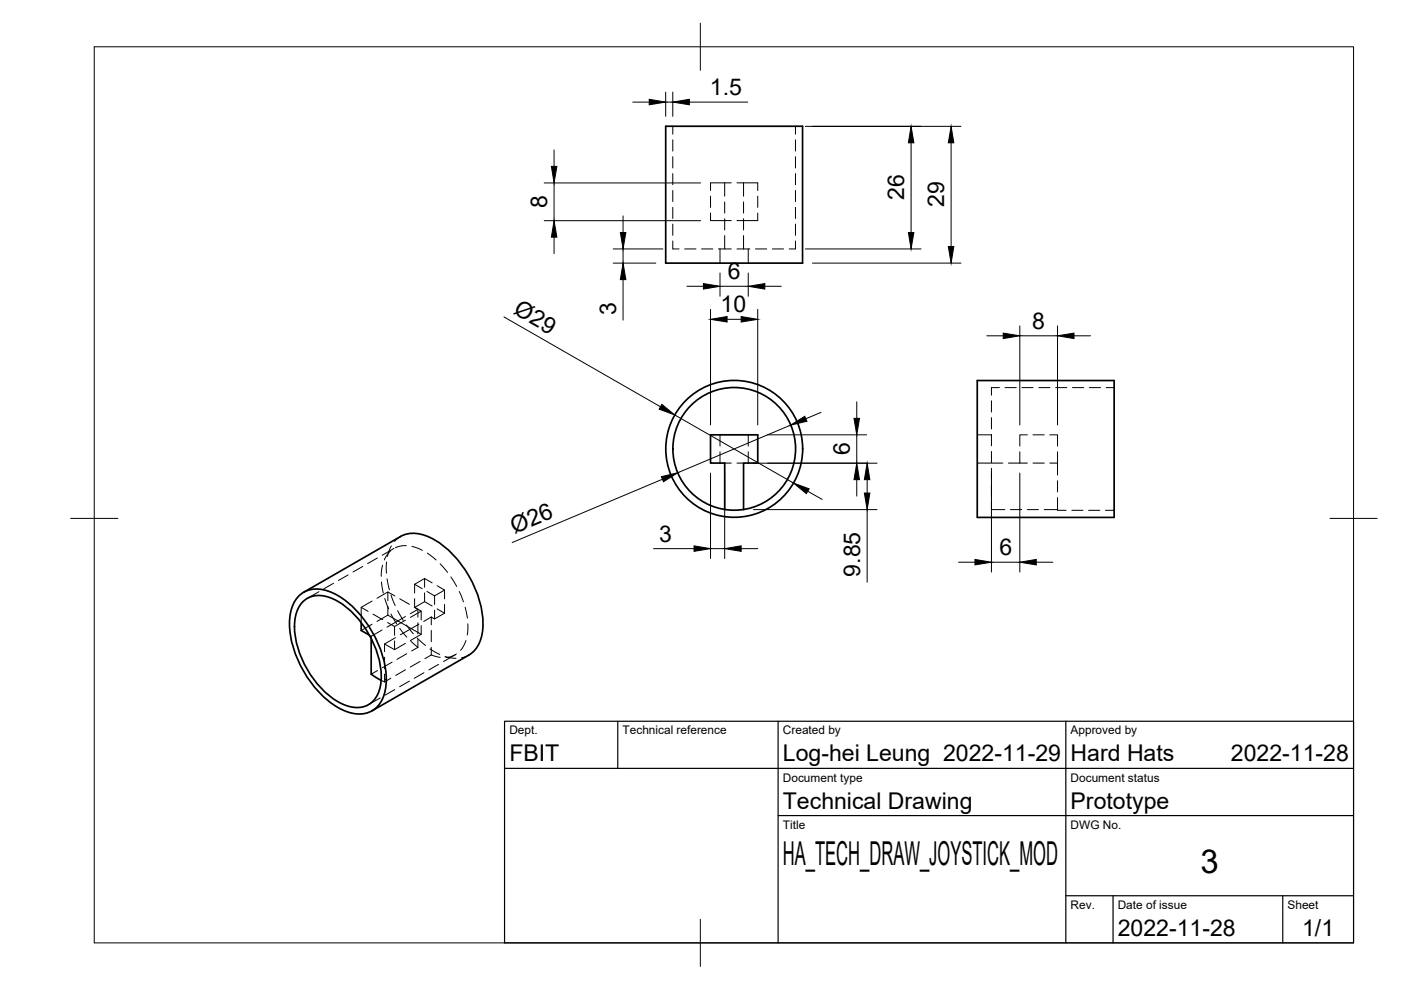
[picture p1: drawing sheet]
<svg xmlns="http://www.w3.org/2000/svg" width="297mm" height="210mm" viewBox="0 0 297 210" stroke-linecap="round" stroke-linejoin="round" font-family="sans-serif">
<!-- layer: Visible -->
<g fill="none" stroke="#000" stroke-width=".36">
<path d="M141.1 26.8h29.1v29h-29.1zM207.2 80.7h29v29h-29zM153.6 108v-9.8h-3v-6h10.1v6h-3.1v9.8M63.2 126.5a5.9 5.9 0 0 1 7.2-.9 21.8 21.8 0 0 1 10.6 13 14.6 14.6 0 0 1 .2 9.3 5.4 5.4 0 0 1-7 3.2 18.9 18.9 0 0 1-10.2-9.4 18.5 18.5 0 0 1-2.3-12.2l.4-1.2zM64.1 127.7a5.3 5.3 0 0 1 6.4-.8 19.8 19.8 0 0 1 10.1 14 9.3 9.3 0 0 1-1.4 7.7 5.3 5.3 0 0 1-6.4 .8 19.8 19.8 0 0 1-10.1-14 9.3 9.3 0 0 1 1.4-7.7zM64.4 125.6l20.5-11.8a7.1 7.1 0 0 1 7.3 .7 22.6 22.6 0 0 1 10.2 17.8 7.5 7.5 0 0 1-3 6.6l-20.5 11.8M76.6 132v1.7l1.7 1M78.7 135.4v7.5l2.1 1.3"/>
<circle cx="155.7" cy="95.2" r="14.5"/>
<circle cx="155.7" cy="95.2" r="13"/>
</g>
<!-- layer: Hidden -->
<g fill="none" stroke="#000" stroke-width=".21">
<path d="M142.6 26.8v1.7M142.6 29.6v2.4M142.6 33.2v2.4M142.6 36.8v2.4M153.6 38.8h1.4M153.6 38.8h-3v1.6M153.6 38.8v2.8M156.3 38.8h1.3M157.6 38.8h3.1v1.6M157.6 38.8v2.8M168.7 26.8v1.7M168.7 29.6v2.4"/>
<path d="M168.7 33.2v2.4M168.7 36.8v2.4M142.6 51.1v1.7h1.4M142.6 40.4v2.3M142.6 44v2.3M142.6 47.5v2.4M145.2 52.8h2.4M148.7 52.8h2.4M150.6 41.6v2.4M150.6 45.2v1.6h4.4M152.3 52.8h2.7M152.7 52.8v3"/>
<path d="M153.6 42.8v2.4M153.6 46.4v2.4M153.6 49.9v2.9M156.3 52.8h1.3M157.6 52.8h1.4M157.6 42.8v2.4M157.6 46.4v2.4M157.6 49.9v2.9M158.6 52.8v3M160.2 52.8h2.4M160.7 45.2v1.6h-4.4M160.7 41.6v2.4"/>
<path d="M163.7 52.8h2.4M168.7 51.1v1.7h-1.4M168.7 40.4v2.3M168.7 44v2.3M168.7 47.5v2.4M152.7 92.2v2.4M152.7 95.8v2.4M153.6 98.2h1.4M156.3 98.2h1.3M158.6 92.2v2.4M158.6 95.8v2.4M207.2 98.2h5.4"/>
<path d="M207.2 92.2h3M210.2 99.3v2.4M210.2 95.7v2.4M210.2 92.1v2.4M210.2 88.6v2.3M210.2 85v2.4M211.9 82.2h-1.7v1.6M213.1 82.2h2.4M213.8 98.2h4M216.2 95.8v2.4M216.7 82.2h2.3M217.8 92.2h-1.6v2.4"/>
<path d="M219 98.2h2.4M219 92.2h2.4M220.2 82.2h2.4M222.6 92.2h1.6v2.4M223.8 82.2h2.4M224.2 95.8v2.4h-1.6M224.2 98.2v2.5M227.4 82.2h2.4M230.9 82.2h2.4M234.5 82.2h1.7M80 118.3l-2.1 1.2M81.1 119.8l-.3 2.4"/>
<path d="M82 119.2l-.1 2.3M82.8 116.8l-.9 1-.4 .9M83 115.8l-.9 2.2M83.5 116.3l-2.5 1.4M84.9 113.8l-1.2 1M86.1 115.7l-1.3 .1-1 .3M87.3 115.9l2.3 .8M90.6 117.3l1.9 1.4M93.3 119.5l1.6 1.9M210.2 106.4v1.6h2.8M210.2 102.9v2.3M214.2 108h2.4"/>
<path d="M217.8 108h2.4M221.4 108h2.8M224.2 108v.2h1.8M224.2 101.9v2.4M224.2 105.5v2.5M227.2 108.2h2.4M230.8 108.2h2.4M234.4 108.2h1.8M67.6 125.4l-2.5 1.5M70.7 123.7l-2.1 1.2M73.8 121.9l-2 1.2M76.6 128.8l1.4 .8"/>
<path d="M76.9 120.1l-2.1 1.2M78.3 134.7l.4 .2M78.7 134.9v.5M78.9 127.4l-2.3 1.4v3.2M78.9 132.3l-2.3 1.4M79.1 130.2l2.1 1.2M79.9 126.8l2.3-1.3v1.9M80.9 123.4l.4 2.3M81 133.6l-2.3 1.3M81.5 136.5l2.2 1.2M81.5 136.5v1.7M81.5 139.4v2.3"/>
<path d="M81.6 126.9l.8 2.2M82.1 122.7l.5 2.3M82.2 132l1.5 .8M82.2 130.4l5 2.9 1.6-1M82.2 130.4l-2.3 1.4M82.2 128.6v1.8M82.2 125.5l1.5 .9M82.9 130.2l1.2 2.1M82.9 126.2l.9 2.2M83.7 135.9v1.8M83.8 135.2l-2.3 1.3M84.3 129.5l1.2 2"/>
<path d="M84.8 133.2l1.5 1.9M84.8 127l2 1.1M86 131.5l-2.3 1.3v1.9M86 130.7l-4 2.3M86 136.4l-2.3 1.3M86.2 132.5l1.4 1.9M86.2 138.6l-2 1.2M87 130.9l2.3-1.3v1.8M87.1 135.9l1.5 1.4M87.8 128.7l1.5 .9M87.9 123.9v1.8M87.9 126.9v1.9"/>
<path d="M87.9 123.9l1.6 .9M88.5 135.3l1.7 1.6M88.6 129.2v1.6M88.6 132v2.4M88.6 135.6v1.7M88.6 137.3l-1.3 .7M89.3 134.5l-2.1-1.2-2.3 1.3M89.3 134.5l-2.3 1.3M89.3 132.6v1.9M90 127.6l-2.1 1.2 .7 .4-1.6 .9M90 127.6l1.6 .9M90 125.7v1.9"/>
<path d="M90 122.7l-2.1 1.2M90.5 125.4l1.6 .9M91.2 137.6l2 1.2M91.4 138.9l1.9 .5M91.4 138.9l-1.3 .8M91.4 130.8v1.7M91.4 133.7v2.4M91.4 137.2v1.7M91.4 130.8l-1.6 1M91.6 123.6l-1.6-.9v1.8M92.1 126.3v1.9M92.1 129.4v1.8"/>
<path d="M92.7 129.1l1.6 .9M92.7 124.2l1.6 .9M94.3 130l-2.2 1.2-.7-.4M94.3 125.1l-2.2 1.2M94.3 125.1v1.9M94.3 128.2v1.8M94.3 139.2l1.2 .3 1.2 .1M95.6 122.3l1.2 2M96.5 138.8l-2.5 1.5M96.8 138.7l-1.3 .6-1 .1M97.4 125.4l.9 2.2M98.6 128.7l.5 2.4"/>
<path d="M98.8 135.8l-.5 1.2-.7 .9M99.2 132.3l-.1 2.3M99.4 138.9l-1.5 .6M80 142.2l-1.3 .8M80.6 148l-2.5 1.4M80.8 144.2l.7 .4M81.5 142.9v1.7M82.9 143.8l-1.4 .8M83.1 140.4l-2 1.2M83.7 146.2l-2.1 1.2M86 142l-2.1 1.2M86.8 144.4l-2.1 1.2"/>
<path d="M89.1 140.2l-2.1 1.2M89.9 142.6l-2.1 1.2M93 140.9l-2.1 1.1"/>
</g>
<!-- layer: BORDER -->
<path d="M20 9.9h267v190h-267zM148.5 4.9v10M15 109.9h10M282 109.9h10M148.5 194.9v10" fill="none" stroke="#000" stroke-width=".21"/>
<!-- layer: TITLEBLOCK -->
<path d="M107 152.9h180v47h-180zM131 152.9v10M165 152.9v47M226 152.9v47M107 162.9h180M165 172.9h122M226 189.9h61M236 189.9v10M272 189.9v10" fill="none" stroke="#000" stroke-width=".25"/>
<!-- layer: FD_Dimensions -->
<g fill="none" stroke="#000" stroke-width=".21">
<path d="M141.1 19.5v5.2M142.6 19.5v5.2M115.4 38.8h33.1M117.5 31.8v3.5M117.5 38.8v8M134.2 21.6h3.4M141.1 21.6h1.5M146.2 21.6h12.3M170.8 26.8h33M193.2 30.3v19M201.7 30.3v22M115.4 46.8h33.1"/>
<path d="M117.5 50.3v3.5M130 55.8h9M130 52.8h10.5M132.1 45.8v3.5M132.1 52.8v3M132.1 59.3v8.6M152.7 57.9v4.9M158.6 57.9v4.9M170.8 52.8h24.5M172.3 55.8h31.5M106.8 67.2l33.2 19M145.6 60.7h3.5"/>
<path d="M150.6 65.6v24.5M152.7 60.7h5.9M154.2 67.7h2.9M160.7 65.6v24.5M162.2 60.7h3.5M209.2 71.2h3.5M216.2 69.1v21M216.2 71.2h8M224.2 69.1v21M227.7 71.2h3.5M143.1 88l25.1 14.4M159.7 98.2h26.2"/>
<path d="M162.8 92.2h20.9M167.6 90.1l-23.9 10.1M174.1 87.4l-3.2 1.4M181.7 85.2v3.5M181.7 92.2v6M138.6 116.3h8.6M140.4 101.6l-31.8 13.4M150.6 100.3v18.1M150.6 116.3h3M153.6 100.3v18.1M157.1 116.3h3.6M159.7 108h26.2"/>
<path d="M171.3 104.2l3 1.7M181.7 101.7v3.5M183.9 101.7v2.8M183.9 108v15.5M203.2 119.2h3.5M210.2 100.3v21M210.2 119.2h6M216.2 100.3v21M219.7 119.2h3.5"/>
</g>
<g fill="#000" stroke="#000" stroke-width=".21">
<path d="M116.9 35.3h1.2l-.6 3.5zM137.6 21.1l3.5 .5-3.5 .6zM142.6 21.6l3.6-.5v1.1zM193.2 26.8l.6 3.5h-1.2zM201.7 26.8l.5 3.5h-1.1zM117.5 46.8l.6 3.5h-1.2zM131.5 49.3h1.2l-.6 3.5zM132.1 55.8l.6 3.5h-1.2zM192.6 49.3h1.2l-.6 3.5zM201.1 52.3h1.1l-.5 3.5zM149.1 60.1l3.6 .6-3.6 .6zM150.6 67.7l3.6-.6v1.2z"/>
<path d="M157.1 67.1l3.6 .6-3.6 .6zM158.6 60.7l3.6-.6v1.2zM212.7 70.6l3.5 .6-3.5 .6zM224.2 71.2l3.5-.6v1.2zM140.3 85.7l2.8 2.3-3.4-1.2zM167.6 90.1l3-1.8 .5 1zM181.1 88.7h1.1l-.5 3.5zM140.2 101.1l3.5-.9-3 1.9zM147.2 115.7l3.4 .6-3.4 .6zM153.6 116.3l3.5-.6v1.2zM168.2 102.4l3.4 1.2-.6 1.1zM181.7 98.2l.5 3.5h-1.1z"/>
<path d="M183.9 98.2l.5 3.5h-1.1zM183.3 104.5h1.1l-.5 3.5zM206.7 118.6l3.5 .6-3.5 .6zM216.2 119.2l3.5-.6v1.2z"/>
</g>
<g font-size="7">
<text x="166" y="183.4">HA_TECH_DRAW_JOYSTICK_MOD</text>
<text x="254.5" y="185.2">3</text>
</g>
<g font-size="4.9">
<text x="150.5" y="20.2">1.5</text>
<text x="116" y="44.1" transform="rotate(-90 116 44.1)">8</text>
<text x="191.7" y="42.5" transform="rotate(-90 191.7 42.5)">26</text>
<text x="200.2" y="44" transform="rotate(-90 200.2 44)">29</text>
<text x="154.3" y="59.2">6</text>
<text x="108.6" y="66.5" transform="rotate(30 108.6 66.5)">Ø29</text>
<text x="130.6" y="66.7" transform="rotate(-90 130.6 66.7)">3</text>
<text x="152.8" y="66.2">10</text>
<text x="218.9" y="69.7">8</text>
<text x="180.2" y="96.5" transform="rotate(-90 180.2 96.5)">6</text>
<text x="109.1" y="113.1" transform="rotate(-23 109.1 113.1)">Ø26</text>
<text x="139.7" y="114.8">3</text>
<text x="211.9" y="117.7">6</text>
<text x="182.4" y="122.3" transform="rotate(-90 182.4 122.3)">9.85</text>
<text x="108" y="161.4">FBIT</text>
<text x="166" y="161.4">Log-hei Leung 2022-11-29</text>
<text x="227" y="161.4">Hard Hats</text>
<text x="261" y="161.4">2022-11-28</text>
<text x="166" y="171.4">Technical Drawing</text>
<text x="227" y="171.4">Prototype</text>
<text x="237" y="198.4">2022-11-28</text>
<text x="276.1" y="198.6">1/1</text>
</g>
<g font-size="2.5">
<text x="108" y="155.7">Dept.</text>
<text x="132" y="155.7">Technical reference</text>
<text x="166" y="155.7">Created by</text>
<text x="227" y="155.7">Approved by</text>
<text x="166" y="165.7">Document type</text>
<text x="227" y="165.7">Document status</text>
<text x="166" y="175.7">Title</text>
<text x="227" y="175.7">DWG No.</text>
<text x="227" y="192.7">Rev.</text>
<text x="237" y="192.7">Date of issue</text>
<text x="273" y="192.7">Sheet</text>
</g>
</svg>
